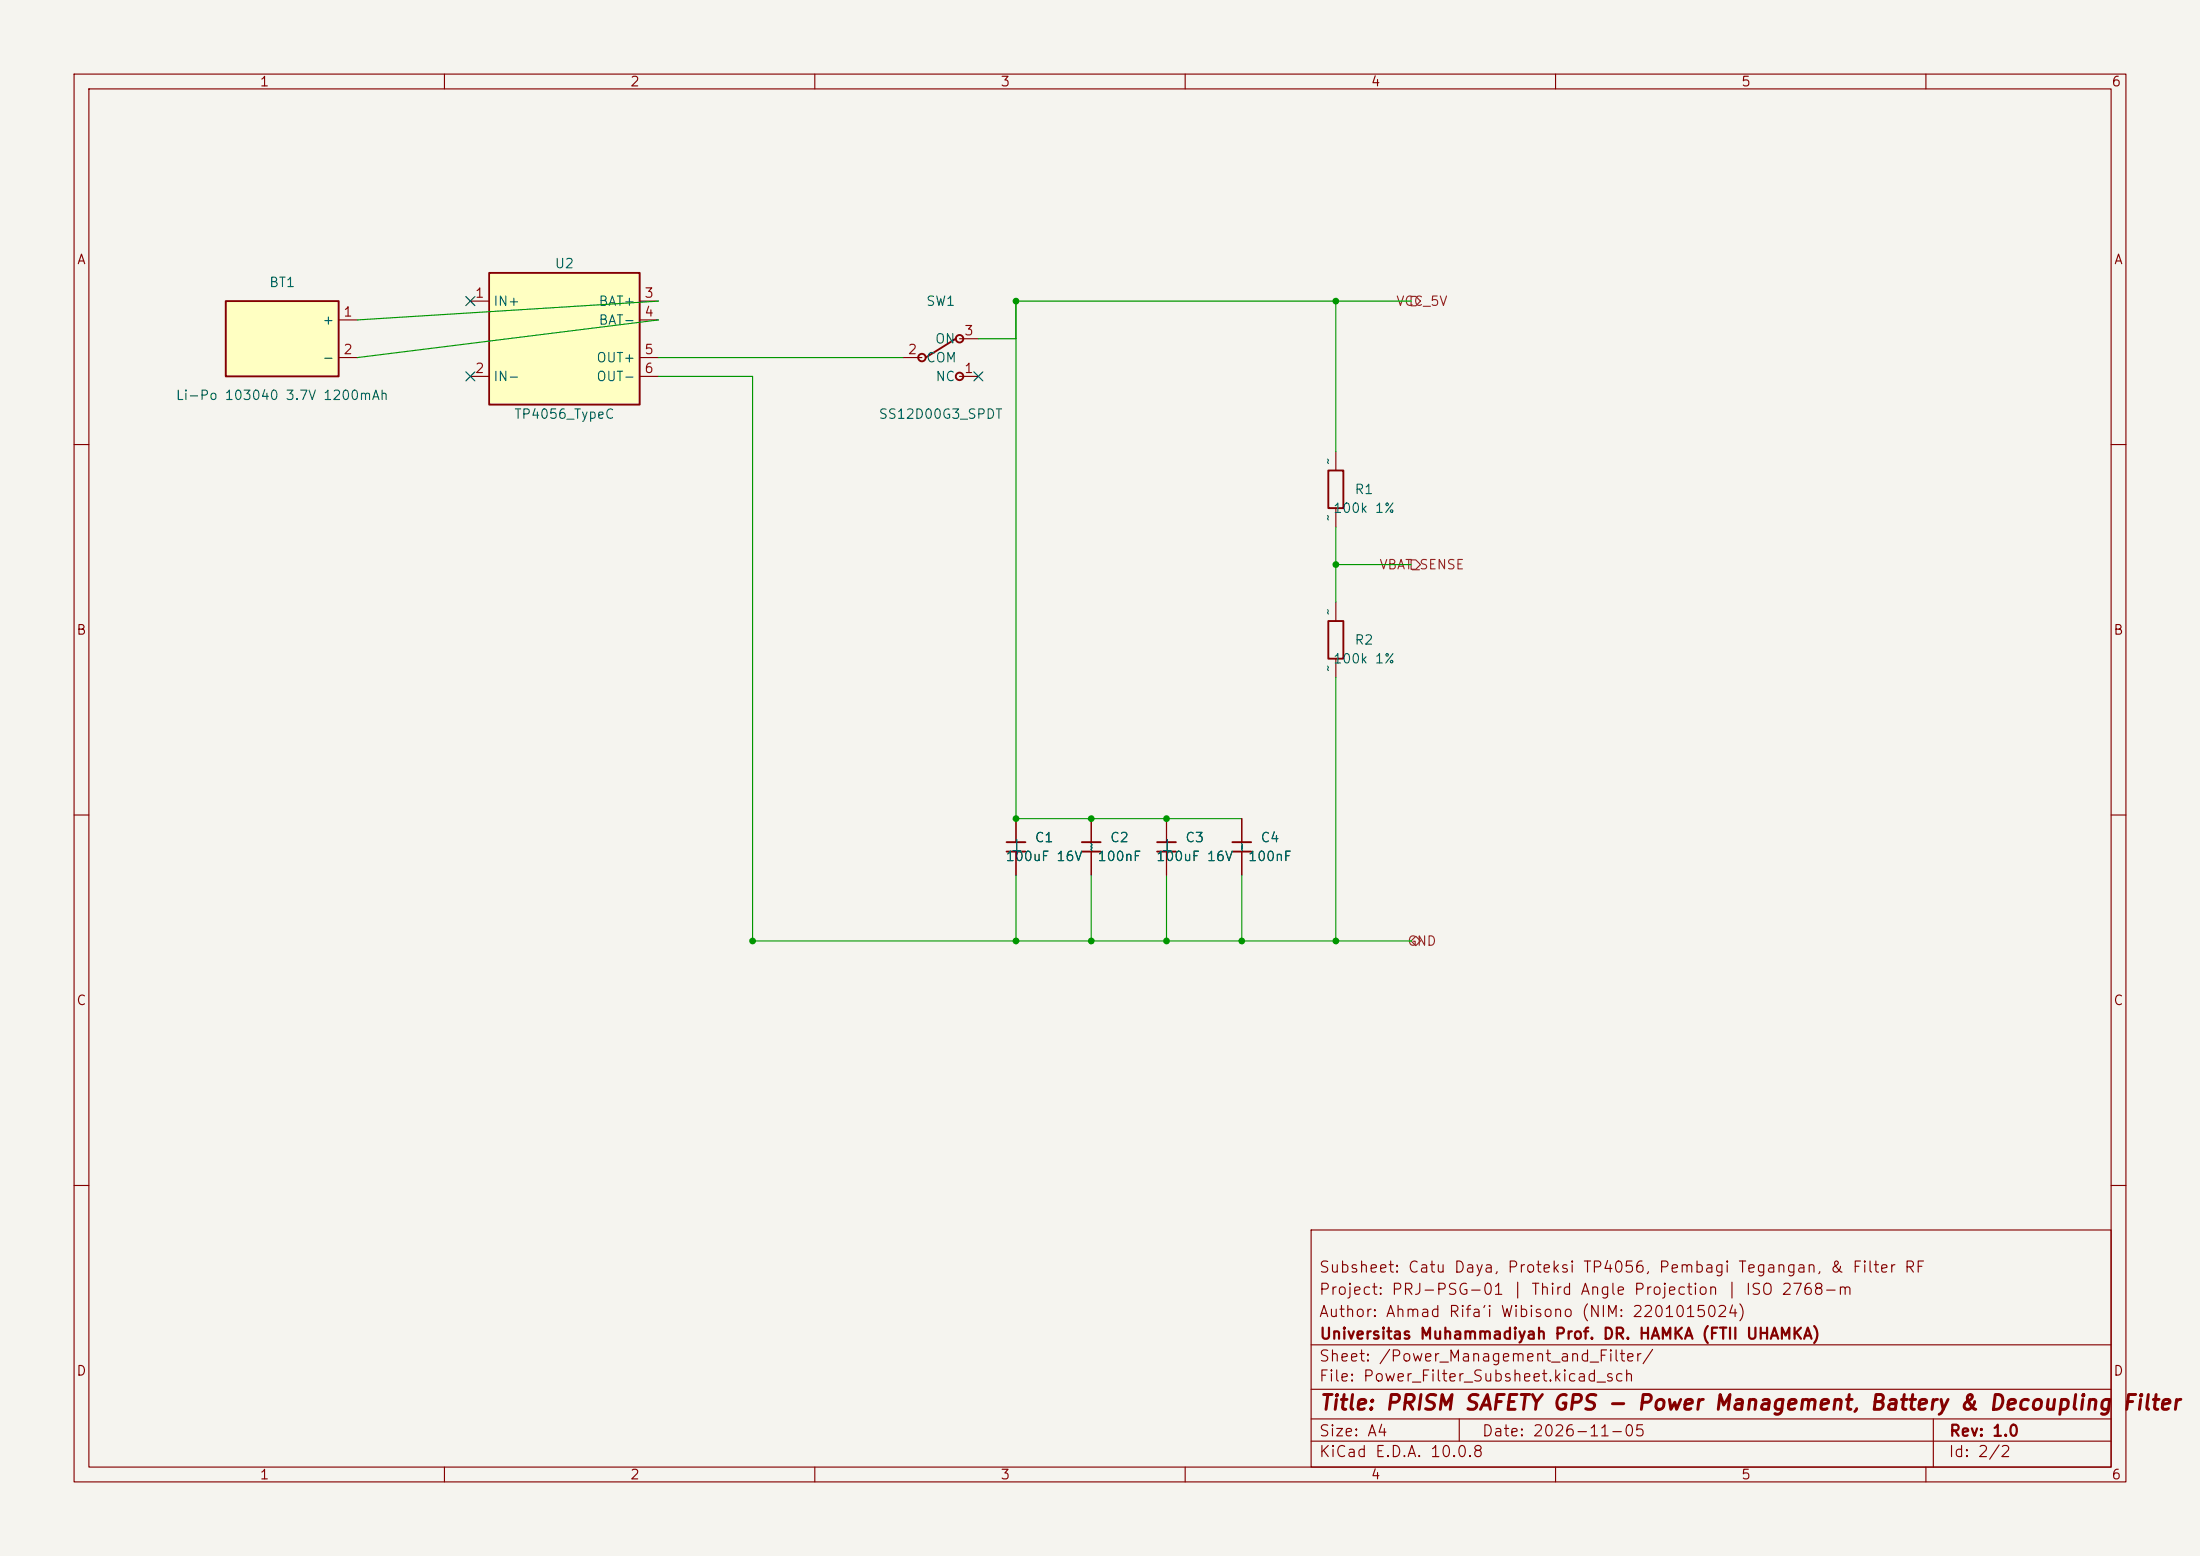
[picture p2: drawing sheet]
(kicad_sch
 (version 20260306)
 (generator "eeschema")
 (generator_version "10.0")
 (paper "A4")
 (title_block
  (title "PRISM SAFETY GPS - Power Management, Battery & Decoupling Filter")
  (date "2026-11-05")
  (rev "1.0")
  (company "Universitas Muhammadiyah Prof. DR. HAMKA (FTII UHAMKA)")
  (comment 1 "Author: Ahmad Rifa'i Wibisono (NIM: 2201015024)")
  (comment 2 "Project: PRJ-PSG-01 | Third Angle Projection | ISO 2768-m")
  (comment 3 "Subsheet: Catu Daya, Proteksi TP4056, Pembagi Tegangan, & Filter RF"))
 (lib_symbols
  (symbol "PRISM:Battery_LiPo" (in_bom yes) (on_board yes)
   (property "Reference" "BT" (at 0 6.35 0) (effects (font (size 1.27 1.27))))
   (property "Value" "Li-Po 103040 3.7V 1200mAh" (at 0 -6.35 0) (effects (font (size 1.27 1.27))))
   (property "Footprint" "PRISM_Safety_GPS:LiPo_103040_Pads" (at 0 0 0) (hide yes) (effects (font (size 1.27 1.27))))
   (symbol "Battery_LiPo_0_1"
    (rectangle (start -7.62 5.08) (end 7.62 -5.08) (stroke (width 0.254)) (fill (type background))))
   (symbol "Battery_LiPo_1_1"
    (pin passive line (at 10.16 2.54 180) (length 2.54) (name "+" (effects (font (size 1.27 1.27)))) (number "1" (effects (font (size 1.27 1.27)))))
    (pin passive line (at 10.16 -2.54 180) (length 2.54) (name "-" (effects (font (size 1.27 1.27)))) (number "2" (effects (font (size 1.27 1.27)))))))
  (symbol "PRISM:C"
   (pin_numbers hide)
   (pin_names (offset 0.254)) (in_bom yes) (on_board yes)
   (property "Reference" "C" (at 1.27 1.27 0) (effects (font (size 1.27 1.27))))
   (property "Value" "100nF" (at 1.27 -1.27 0) (effects (font (size 1.27 1.27))))
   (property "Footprint" "Capacitor_THT:C_Disc_D3.8mm_W2.6mm_P2.50mm" (at 0 0 0) (hide yes) (effects (font (size 1.27 1.27))))
   (symbol "C_0_1"
    (polyline (pts (xy -1.27 0.635) (xy 1.27 0.635)) (stroke (width 0.254)))
    (polyline (pts (xy -1.27 -0.635) (xy 1.27 -0.635)) (stroke (width 0.254))))
   (symbol "C_1_1"
    (pin passive line (at 0 3.81 270) (length 3.175) (name "~" (effects (font (size 1.27 1.27)))) (number "1" (effects (font (size 1.27 1.27)))))
    (pin passive line (at 0 -3.81 90) (length 3.175) (name "~" (effects (font (size 1.27 1.27)))) (number "2" (effects (font (size 1.27 1.27)))))))
  (symbol "PRISM:C_Polarized"
   (pin_numbers hide)
   (pin_names (offset 0.254)) (in_bom yes) (on_board yes)
   (property "Reference" "C" (at 1.27 1.27 0) (effects (font (size 1.27 1.27))))
   (property "Value" "100uF" (at 1.27 -1.27 0) (effects (font (size 1.27 1.27))))
   (property "Footprint" "Capacitor_THT:CP_Radial_D5.0mm_P2.50mm" (at 0 0 0) (hide yes) (effects (font (size 1.27 1.27))))
   (symbol "C_Polarized_0_1"
    (polyline (pts (xy -1.27 0.635) (xy 1.27 0.635)) (stroke (width 0.254)))
    (polyline (pts (xy -1.27 -0.635) (xy 1.27 -0.635)) (stroke (width 0.254))))
   (symbol "C_Polarized_1_1"
    (pin passive line (at 0 3.81 270) (length 3.175) (name "+" (effects (font (size 1.27 1.27)))) (number "1" (effects (font (size 1.27 1.27)))))
    (pin passive line (at 0 -3.81 90) (length 3.175) (name "-" (effects (font (size 1.27 1.27)))) (number "2" (effects (font (size 1.27 1.27)))))))
  (symbol "PRISM:R"
   (pin_numbers hide)
   (pin_names (offset 0)) (in_bom yes) (on_board yes)
   (property "Reference" "R" (at 2.032 0 90) (effects (font (size 1.27 1.27))))
   (property "Value" "100k" (at -2.032 0 90) (effects (font (size 1.27 1.27))))
   (property "Footprint" "Resistor_THT:R_Axial_DIN0207_L6.3mm_D2.5mm_P10.16mm_Horizontal" (at 0 0 0) (hide yes) (effects (font (size 1.27 1.27))))
   (symbol "R_0_1"
    (rectangle (start -1.016 2.54) (end 1.016 -2.54) (stroke (width 0.254)) (fill (type none))))
   (symbol "R_1_1"
    (pin passive line (at 0 5.08 270) (length 2.54) (name "~" (effects (font (size 1.27 1.27)))) (number "1" (effects (font (size 1.27 1.27)))))
    (pin passive line (at 0 -5.08 90) (length 2.54) (name "~" (effects (font (size 1.27 1.27)))) (number "2" (effects (font (size 1.27 1.27)))))))
  (symbol "PRISM:SW_SPDT" (in_bom yes) (on_board yes)
   (property "Reference" "SW" (at 0 5.08 0) (effects (font (size 1.27 1.27))))
   (property "Value" "SS12D00G3_SPDT" (at 0 -5.08 0) (effects (font (size 1.27 1.27))))
   (property "Footprint" "PRISM_Safety_GPS:SW_Slide_SS12D00G3" (at 0 0 0) (hide yes) (effects (font (size 1.27 1.27))))
   (symbol "SW_SPDT_0_1"
    (circle (center -2.54 0) (radius 0.508) (stroke (width 0.254)) (fill (type none)))
    (circle (center 2.54 2.54) (radius 0.508) (stroke (width 0.254)) (fill (type none)))
    (circle (center 2.54 -2.54) (radius 0.508) (stroke (width 0.254)) (fill (type none)))
    (polyline (pts (xy -2.032 0) (xy 2.032 2.54)) (stroke (width 0.254))))
   (symbol "SW_SPDT_1_1"
    (pin passive line (at -5.08 0 0) (length 2.54) (name "COM" (effects (font (size 1.27 1.27)))) (number "2" (effects (font (size 1.27 1.27)))))
    (pin passive line (at 5.08 2.54 180) (length 2.54) (name "ON" (effects (font (size 1.27 1.27)))) (number "3" (effects (font (size 1.27 1.27)))))
    (pin passive line (at 5.08 -2.54 180) (length 2.54) (name "NC" (effects (font (size 1.27 1.27)))) (number "1" (effects (font (size 1.27 1.27)))))))
  (symbol "PRISM:TP4056_Module" (in_bom yes) (on_board yes)
   (property "Reference" "U" (at 0 10.16 0) (effects (font (size 1.27 1.27))))
   (property "Value" "TP4056_TypeC" (at 0 -10.16 0) (effects (font (size 1.27 1.27))))
   (property "Footprint" "PRISM_Safety_GPS:TP4056_TypeC_DirectPad" (at 0 0 0) (hide yes) (effects (font (size 1.27 1.27))))
   (symbol "TP4056_Module_0_1"
    (rectangle (start -10.16 8.89) (end 10.16 -8.89) (stroke (width 0.254)) (fill (type background))))
   (symbol "TP4056_Module_1_1"
    (pin passive line (at -12.70 5.08 0) (length 2.54) (name "IN+" (effects (font (size 1.27 1.27)))) (number "1" (effects (font (size 1.27 1.27)))))
    (pin passive line (at -12.70 -5.08 0) (length 2.54) (name "IN-" (effects (font (size 1.27 1.27)))) (number "2" (effects (font (size 1.27 1.27)))))
    (pin passive line (at 12.70 5.08 180) (length 2.54) (name "BAT+" (effects (font (size 1.27 1.27)))) (number "3" (effects (font (size 1.27 1.27)))))
    (pin passive line (at 12.70 2.54 180) (length 2.54) (name "BAT-" (effects (font (size 1.27 1.27)))) (number "4" (effects (font (size 1.27 1.27)))))
    (pin passive line (at 12.70 -2.54 180) (length 2.54) (name "OUT+" (effects (font (size 1.27 1.27)))) (number "5" (effects (font (size 1.27 1.27)))))
    (pin power_in line (at 12.70 -5.08 180) (length 2.54) (name "OUT-" (effects (font (size 1.27 1.27)))) (number "6" (effects (font (size 1.27 1.27))))))))

 (hierarchical_label "VCC_5V" (shape output) (at 190.50 40.64 0) (effects (font (size 1.27 1.27))))
 (hierarchical_label "VBAT_SENSE" (shape output) (at 190.50 76.20 0) (effects (font (size 1.27 1.27))))
 (hierarchical_label "GND" (shape bidirectional) (at 190.50 127.00 0) (effects (font (size 1.27 1.27))))

 (symbol (lib_id "PRISM:Battery_LiPo") (at 38.10 45.72 0) (unit 1)
  (in_bom yes) (on_board yes) (dnp no)
  (property "Reference" "BT1" (at 38.10 38.10 0) (effects (font (size 1.27 1.27))))
  (property "Value" "Li-Po 103040 3.7V 1200mAh" (at 38.10 53.34 0) (effects (font (size 1.27 1.27))))
  (property "Footprint" "PRISM_Safety_GPS:LiPo_103040_Pads" (at 38.10 45.72 0) (hide yes) (effects (font (size 1.27 1.27))))
  (pin "1")
  (pin "2"))

 (symbol (lib_id "PRISM:TP4056_Module") (at 76.20 45.72 0) (unit 1)
  (in_bom yes) (on_board yes) (dnp no)
  (property "Reference" "U2" (at 76.20 35.56 0) (effects (font (size 1.27 1.27))))
  (property "Value" "TP4056_TypeC" (at 76.20 55.88 0) (effects (font (size 1.27 1.27))))
  (property "Footprint" "PRISM_Safety_GPS:TP4056_TypeC_DirectPad" (at 76.20 45.72 0) (hide yes) (effects (font (size 1.27 1.27))))
  (pin "1")
  (pin "2")
  (pin "3")
  (pin "4")
  (pin "5")
  (pin "6"))

 (symbol (lib_id "PRISM:SW_SPDT") (at 127.00 48.26 0) (unit 1)
  (in_bom yes) (on_board yes) (dnp no)
  (property "Reference" "SW1" (at 127.00 40.64 0) (effects (font (size 1.27 1.27))))
  (property "Value" "SS12D00G3_SPDT" (at 127.00 55.88 0) (effects (font (size 1.27 1.27))))
  (property "Footprint" "PRISM_Safety_GPS:SW_Slide_SS12D00G3" (at 127.00 48.26 0) (hide yes) (effects (font (size 1.27 1.27))))
  (pin "1")
  (pin "2")
  (pin "3"))

 (symbol (lib_id "PRISM:R") (at 180.34 66.04 0) (unit 1)
  (in_bom yes) (on_board yes) (dnp no)
  (property "Reference" "R1" (at 184.15 66.04 0) (effects (font (size 1.27 1.27))))
  (property "Value" "100k 1%" (at 184.15 68.58 0) (effects (font (size 1.27 1.27))))
  (property "Footprint" "Resistor_THT:R_Axial_DIN0207_L6.3mm_D2.5mm_P10.16mm_Horizontal" (at 180.34 66.04 0) (hide yes) (effects (font (size 1.27 1.27))))
  (pin "1")
  (pin "2"))

 (symbol (lib_id "PRISM:R") (at 180.34 86.36 0) (unit 1)
  (in_bom yes) (on_board yes) (dnp no)
  (property "Reference" "R2" (at 184.15 86.36 0) (effects (font (size 1.27 1.27))))
  (property "Value" "100k 1%" (at 184.15 88.90 0) (effects (font (size 1.27 1.27))))
  (property "Footprint" "Resistor_THT:R_Axial_DIN0207_L6.3mm_D2.5mm_P10.16mm_Horizontal" (at 180.34 86.36 0) (hide yes) (effects (font (size 1.27 1.27))))
  (pin "1")
  (pin "2"))

 (symbol (lib_id "PRISM:C_Polarized") (at 137.16 114.30 0) (unit 1)
  (in_bom yes) (on_board yes) (dnp no)
  (property "Reference" "C1" (at 140.97 113.03 0) (effects (font (size 1.27 1.27))))
  (property "Value" "100uF 16V" (at 140.97 115.57 0) (effects (font (size 1.27 1.27))))
  (property "Footprint" "Capacitor_THT:CP_Radial_D5.0mm_P2.50mm" (at 137.16 114.30 0) (hide yes) (effects (font (size 1.27 1.27))))
  (pin "1")
  (pin "2"))
 (symbol (lib_id "PRISM:C") (at 147.32 114.30 0) (unit 1)
  (in_bom yes) (on_board yes) (dnp no)
  (property "Reference" "C2" (at 151.13 113.03 0) (effects (font (size 1.27 1.27))))
  (property "Value" "100nF" (at 151.13 115.57 0) (effects (font (size 1.27 1.27))))
  (property "Footprint" "Capacitor_THT:C_Disc_D3.8mm_W2.6mm_P2.50mm" (at 147.32 114.30 0) (hide yes) (effects (font (size 1.27 1.27))))
  (pin "1")
  (pin "2"))

 (symbol (lib_id "PRISM:C_Polarized") (at 157.48 114.30 0) (unit 1)
  (in_bom yes) (on_board yes) (dnp no)
  (property "Reference" "C3" (at 161.29 113.03 0) (effects (font (size 1.27 1.27))))
  (property "Value" "100uF 16V" (at 161.29 115.57 0) (effects (font (size 1.27 1.27))))
  (property "Footprint" "Capacitor_THT:CP_Radial_D5.0mm_P2.50mm" (at 157.48 114.30 0) (hide yes) (effects (font (size 1.27 1.27))))
  (pin "1")
  (pin "2"))
 (symbol (lib_id "PRISM:C") (at 167.64 114.30 0) (unit 1)
  (in_bom yes) (on_board yes) (dnp no)
  (property "Reference" "C4" (at 171.45 113.03 0) (effects (font (size 1.27 1.27))))
  (property "Value" "100nF" (at 171.45 115.57 0) (effects (font (size 1.27 1.27))))
  (property "Footprint" "Capacitor_THT:C_Disc_D3.8mm_W2.6mm_P2.50mm" (at 167.64 114.30 0) (hide yes) (effects (font (size 1.27 1.27))))
  (pin "1")
  (pin "2"))

 (no_connect (at 132.08 50.80))
 (no_connect (at 63.50 40.64))
 (no_connect (at 63.50 50.80))

 (junction (at 137.16 40.64) (diameter 0) (color 0 0 0 0))
 (junction (at 180.34 40.64) (diameter 0) (color 0 0 0 0))
 (junction (at 180.34 76.20) (diameter 0) (color 0 0 0 0))
 (junction (at 137.16 110.49) (diameter 0) (color 0 0 0 0))
 (junction (at 147.32 110.49) (diameter 0) (color 0 0 0 0))
 (junction (at 157.48 110.49) (diameter 0) (color 0 0 0 0))
 (junction (at 101.60 127.00) (diameter 0) (color 0 0 0 0))
 (junction (at 137.16 127.00) (diameter 0) (color 0 0 0 0))
 (junction (at 147.32 127.00) (diameter 0) (color 0 0 0 0))
 (junction (at 157.48 127.00) (diameter 0) (color 0 0 0 0))
 (junction (at 167.64 127.00) (diameter 0) (color 0 0 0 0))
 (junction (at 180.34 127.00) (diameter 0) (color 0 0 0 0))

 (wire (pts (xy 48.26 43.18) (xy 88.90 40.64)) (stroke (width 0) (type solid)))
 (wire (pts (xy 48.26 48.26) (xy 88.90 43.18)) (stroke (width 0) (type solid)))

 (wire (pts (xy 88.90 48.26) (xy 121.92 48.26)) (stroke (width 0) (type solid)))

 (wire (pts (xy 132.08 45.72) (xy 137.16 45.72)) (stroke (width 0) (type solid)))
 (wire (pts (xy 137.16 45.72) (xy 137.16 40.64)) (stroke (width 0) (type solid)))
 (wire (pts (xy 137.16 40.64) (xy 180.34 40.64)) (stroke (width 0) (type solid)))
 (wire (pts (xy 180.34 40.64) (xy 190.50 40.64)) (stroke (width 0) (type solid)))

 (wire (pts (xy 180.34 40.64) (xy 180.34 60.96)) (stroke (width 0) (type solid)))
 (wire (pts (xy 180.34 71.12) (xy 180.34 76.20)) (stroke (width 0) (type solid)))
 (wire (pts (xy 180.34 76.20) (xy 180.34 81.28)) (stroke (width 0) (type solid)))
 (wire (pts (xy 180.34 76.20) (xy 190.50 76.20)) (stroke (width 0) (type solid)))
 (wire (pts (xy 180.34 91.44) (xy 180.34 127.00)) (stroke (width 0) (type solid)))

 (wire (pts (xy 137.16 40.64) (xy 137.16 110.49)) (stroke (width 0) (type solid)))
 (wire (pts (xy 137.16 110.49) (xy 147.32 110.49)) (stroke (width 0) (type solid)))
 (wire (pts (xy 147.32 110.49) (xy 157.48 110.49)) (stroke (width 0) (type solid)))
 (wire (pts (xy 157.48 110.49) (xy 167.64 110.49)) (stroke (width 0) (type solid)))

 (wire (pts (xy 137.16 118.11) (xy 137.16 127.00)) (stroke (width 0) (type solid)))
 (wire (pts (xy 147.32 118.11) (xy 147.32 127.00)) (stroke (width 0) (type solid)))
 (wire (pts (xy 157.48 118.11) (xy 157.48 127.00)) (stroke (width 0) (type solid)))
 (wire (pts (xy 167.64 118.11) (xy 167.64 127.00)) (stroke (width 0) (type solid)))

 (wire (pts (xy 88.90 50.80) (xy 101.60 50.80)) (stroke (width 0) (type solid)))
 (wire (pts (xy 101.60 50.80) (xy 101.60 127.00)) (stroke (width 0) (type solid)))
 (wire (pts (xy 101.60 127.00) (xy 137.16 127.00)) (stroke (width 0) (type solid)))
 (wire (pts (xy 137.16 127.00) (xy 147.32 127.00)) (stroke (width 0) (type solid)))
 (wire (pts (xy 147.32 127.00) (xy 157.48 127.00)) (stroke (width 0) (type solid)))
 (wire (pts (xy 157.48 127.00) (xy 167.64 127.00)) (stroke (width 0) (type solid)))
 (wire (pts (xy 167.64 127.00) (xy 180.34 127.00)) (stroke (width 0) (type solid)))
 (wire (pts (xy 180.34 127.00) (xy 190.50 127.00)) (stroke (width 0) (type solid))))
